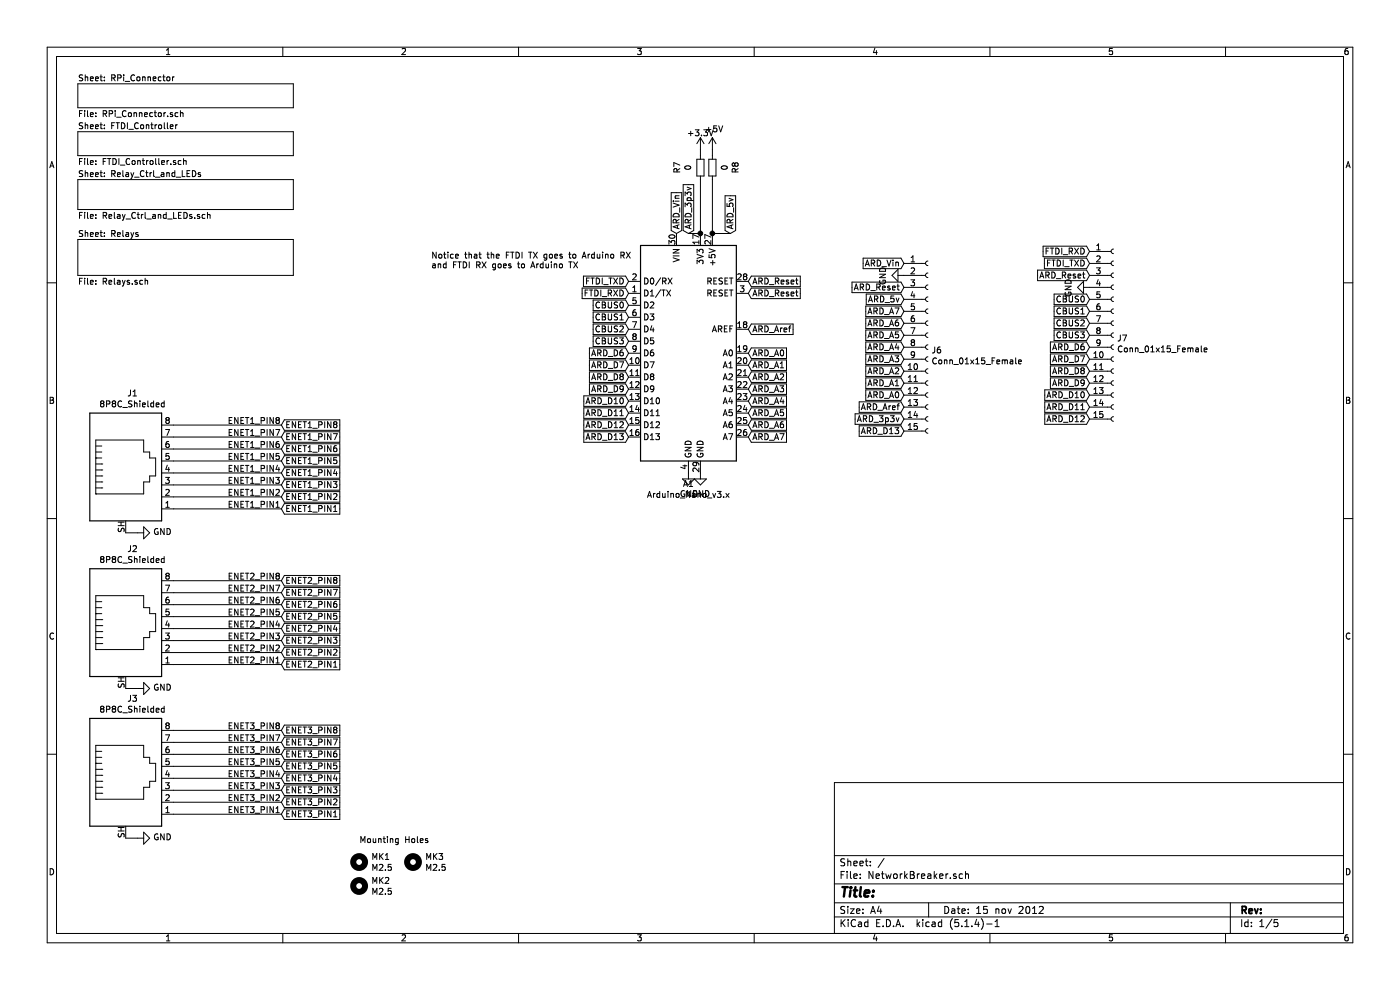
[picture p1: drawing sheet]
EESchema Schematic File Version 4
LIBS:NetworkBreaker-cache
EELAYER 30 0
EELAYER END
$Descr A4 11693 8268
encoding utf-8
Sheet 1 5
Title ""
Date "15 nov 2012"
Rev ""
Comp ""
Comment1 ""
Comment2 ""
Comment3 ""
Comment4 ""
$EndDescr
$Comp
L NetworkBreaker-rescue:Mounting_Hole-Mechanical MK1
U 1 1
P 3000 7200
F 0 "MK1" H 3100 7246 50  0000 L CNN
F 1 "M2.5" H 3100 7155 50  0000 L CNN
F 2 "MountingHole:MountingHole_2.7mm_M2.5" H 3000 7200 60  0001 C CNN
F 3 "" H 3000 7200 60  0001 C CNN
	1    3000 7200
	1    0    0    -1  
$EndComp
$Comp
L NetworkBreaker-rescue:Mounting_Hole-Mechanical MK3
U 1 1
P 3450 7200
F 0 "MK3" H 3550 7246 50  0000 L CNN
F 1 "M2.5" H 3550 7155 50  0000 L CNN
F 2 "MountingHole:MountingHole_2.7mm_M2.5" H 3450 7200 60  0001 C CNN
F 3 "" H 3450 7200 60  0001 C CNN
	1    3450 7200
	1    0    0    -1  
$EndComp
$Comp
L NetworkBreaker-rescue:Mounting_Hole-Mechanical MK2
U 1 1
P 3000 7400
F 0 "MK2" H 3100 7446 50  0000 L CNN
F 1 "M2.5" H 3100 7355 50  0000 L CNN
F 2 "MountingHole:MountingHole_2.7mm_M2.5" H 3000 7400 60  0001 C CNN
F 3 "" H 3000 7400 60  0001 C CNN
	1    3000 7400
	1    0    0    -1  
$EndComp
Text Notes 3000 7050 0    50   ~ 0
Mounting Holes
$Comp
L Connector:8P8C_Shielded J3
U 1 1
P 1050 6500
F 0 "J3" H 1107 7167 50  0000 C CNN
F 1 "8P8C_Shielded" H 1107 7076 50  0000 C CNN
F 2 "Connector_RJ:RJ45_Amphenol_RJHSE5380" V 1050 6525 50  0001 C CNN
F 3 "~" V 1050 6525 50  0001 C CNN
F 4 "C86575" H 1050 6500 50  0001 C CNN "LCSC"
	1    1050 6500
	1    0    0    -1  
$EndComp
$Comp
L Connector:8P8C_Shielded J1
U 1 1
P 1050 3950
F 0 "J1" H 1107 4617 50  0000 C CNN
F 1 "8P8C_Shielded" H 1107 4526 50  0000 C CNN
F 2 "Connector_RJ:RJ45_Amphenol_RJHSE5380" V 1050 3975 50  0001 C CNN
F 3 "~" V 1050 3975 50  0001 C CNN
F 4 "C86575" H 1050 3950 50  0001 C CNN "LCSC"
	1    1050 3950
	1    0    0    -1  
$EndComp
Wire Wire Line
	1450 6100 2350 6100
Text Label 1900 6100 0    50   ~ 0
ENET3_PIN8
Wire Wire Line
	1450 6200 2350 6200
Text Label 1900 6200 0    50   ~ 0
ENET3_PIN7
Wire Wire Line
	1450 6300 2350 6300
Text Label 1900 6300 0    50   ~ 0
ENET3_PIN6
Wire Wire Line
	1450 6400 2350 6400
Text Label 1900 6400 0    50   ~ 0
ENET3_PIN5
Wire Wire Line
	1450 6500 2350 6500
Text Label 1900 6500 0    50   ~ 0
ENET3_PIN4
Wire Wire Line
	1450 6600 2350 6600
Text Label 1900 6600 0    50   ~ 0
ENET3_PIN3
Wire Wire Line
	1450 6700 2350 6700
Text Label 1900 6700 0    50   ~ 0
ENET3_PIN2
Wire Wire Line
	1450 6800 2350 6800
Text Label 1900 6800 0    50   ~ 0
ENET3_PIN1
Wire Wire Line
	1450 3550 2350 3550
Text Label 1900 3550 0    50   ~ 0
ENET1_PIN8
Wire Wire Line
	1450 3650 2350 3650
Text Label 1900 3650 0    50   ~ 0
ENET1_PIN7
Wire Wire Line
	1450 3750 2350 3750
Text Label 1900 3750 0    50   ~ 0
ENET1_PIN6
Wire Wire Line
	1450 3850 2350 3850
Text Label 1900 3850 0    50   ~ 0
ENET1_PIN5
Wire Wire Line
	1450 3950 2350 3950
Text Label 1900 3950 0    50   ~ 0
ENET1_PIN4
Wire Wire Line
	1450 4050 2350 4050
Text Label 1900 4050 0    50   ~ 0
ENET1_PIN3
Wire Wire Line
	1450 4150 2350 4150
Text Label 1900 4150 0    50   ~ 0
ENET1_PIN2
Wire Wire Line
	1450 4250 2350 4250
Text Label 1900 4250 0    50   ~ 0
ENET1_PIN1
$Comp
L Connector:8P8C_Shielded J2
U 1 1
P 1050 5250
F 0 "J2" H 1107 5917 50  0000 C CNN
F 1 "8P8C_Shielded" H 1107 5826 50  0000 C CNN
F 2 "Connector_RJ:RJ45_Amphenol_RJHSE5380" V 1050 5275 50  0001 C CNN
F 3 "~" V 1050 5275 50  0001 C CNN
F 4 "C86575" H 1050 5250 50  0001 C CNN "LCSC"
	1    1050 5250
	1    0    0    -1  
$EndComp
Wire Wire Line
	1450 4850 2350 4850
Text Label 1900 4850 0    50   ~ 0
ENET2_PIN8
Wire Wire Line
	1450 4950 2350 4950
Text Label 1900 4950 0    50   ~ 0
ENET2_PIN7
Wire Wire Line
	1450 5050 2350 5050
Text Label 1900 5050 0    50   ~ 0
ENET2_PIN6
Wire Wire Line
	1450 5150 2350 5150
Text Label 1900 5150 0    50   ~ 0
ENET2_PIN5
Wire Wire Line
	1450 5250 2350 5250
Text Label 1900 5250 0    50   ~ 0
ENET2_PIN4
Wire Wire Line
	1450 5350 2350 5350
Text Label 1900 5350 0    50   ~ 0
ENET2_PIN3
Wire Wire Line
	1450 5450 2350 5450
Text Label 1900 5450 0    50   ~ 0
ENET2_PIN2
Wire Wire Line
	1450 5550 2350 5550
Text Label 1900 5550 0    50   ~ 0
ENET2_PIN1
$Sheet
S 650  700  1800 200 
U 5F60B892
F0 "RPi_Connector" 50
F1 "RPi_Connector.sch" 50
$EndSheet
$Sheet
S 650  1100 1800 200 
U 5F613284
F0 "FTDI_Controller" 50
F1 "FTDI_Controller.sch" 50
$EndSheet
$Comp
L power:GND #PWR01
U 1 1
P 1150 4450
F 0 "#PWR01" H 1150 4200 50  0001 C CNN
F 1 "GND" V 1155 4322 50  0000 R CNN
F 2 "" H 1150 4450 50  0001 C CNN
F 3 "" H 1150 4450 50  0001 C CNN
	1    1150 4450
	0    -1   -1   0   
$EndComp
$Comp
L power:GND #PWR02
U 1 1
P 1150 5750
F 0 "#PWR02" H 1150 5500 50  0001 C CNN
F 1 "GND" V 1155 5622 50  0000 R CNN
F 2 "" H 1150 5750 50  0001 C CNN
F 3 "" H 1150 5750 50  0001 C CNN
	1    1150 5750
	0    -1   -1   0   
$EndComp
$Comp
L power:GND #PWR03
U 1 1
P 1150 7000
F 0 "#PWR03" H 1150 6750 50  0001 C CNN
F 1 "GND" V 1155 6872 50  0000 R CNN
F 2 "" H 1150 7000 50  0001 C CNN
F 3 "" H 1150 7000 50  0001 C CNN
	1    1150 7000
	0    -1   -1   0   
$EndComp
Wire Wire Line
	1050 7000 1150 7000
Wire Wire Line
	1050 5750 1150 5750
Wire Wire Line
	1050 4450 1150 4450
$Sheet
S 650  1500 1800 250 
U 5F7D09FD
F0 "Relay_Ctrl_and_LEDs" 50
F1 "Relay_Ctrl_and_LEDs.sch" 50
$EndSheet
$Sheet
S 650  2000 1800 300 
U 5F7D0AA2
F0 "Relays" 50
F1 "Relays.sch" 50
$EndSheet
Text GLabel 2350 4850 2    50   Input ~ 0
ENET2_PIN8
Text GLabel 2350 4950 2    50   Input ~ 0
ENET2_PIN7
Text GLabel 2350 5050 2    50   Input ~ 0
ENET2_PIN6
Text GLabel 2350 5150 2    50   Input ~ 0
ENET2_PIN5
Text GLabel 2350 5250 2    50   Input ~ 0
ENET2_PIN4
Text GLabel 2350 5350 2    50   Input ~ 0
ENET2_PIN3
Text GLabel 2350 5450 2    50   Input ~ 0
ENET2_PIN2
Text GLabel 2350 5550 2    50   Input ~ 0
ENET2_PIN1
Text GLabel 2350 6100 2    50   Input ~ 0
ENET3_PIN8
Text GLabel 2350 6200 2    50   Input ~ 0
ENET3_PIN7
Text GLabel 2350 6300 2    50   Input ~ 0
ENET3_PIN6
Text GLabel 2350 6400 2    50   Input ~ 0
ENET3_PIN5
Text GLabel 2350 6500 2    50   Input ~ 0
ENET3_PIN4
Text GLabel 2350 6600 2    50   Input ~ 0
ENET3_PIN3
Text GLabel 2350 6700 2    50   Input ~ 0
ENET3_PIN2
Text GLabel 2350 6800 2    50   Input ~ 0
ENET3_PIN1
Text GLabel 2350 3550 2    50   Input ~ 0
ENET1_PIN8
Text GLabel 2350 3650 2    50   Input ~ 0
ENET1_PIN7
Text GLabel 2350 3750 2    50   Input ~ 0
ENET1_PIN6
Text GLabel 2350 3850 2    50   Input ~ 0
ENET1_PIN5
Text GLabel 2350 3950 2    50   Input ~ 0
ENET1_PIN4
Text GLabel 2350 4050 2    50   Input ~ 0
ENET1_PIN3
Text GLabel 2350 4150 2    50   Input ~ 0
ENET1_PIN2
Text GLabel 2350 4250 2    50   Input ~ 0
ENET1_PIN1
Text GLabel 5250 2750 0    50   Input ~ 0
CBUS2
Text GLabel 5250 2850 0    50   Input ~ 0
CBUS3
Text GLabel 5250 2650 0    50   Input ~ 0
CBUS1
Text GLabel 5250 2550 0    50   Input ~ 0
CBUS0
Text GLabel 5250 2450 0    50   Input ~ 0
FTDI_RXD
Text GLabel 5250 2350 0    50   Input ~ 0
FTDI_TXD
Text Notes 3600 2250 0    50   ~ 0
Notice that the FTDI TX goes to Arduino RX\nand FTDI RX goes to Arduino TX
$Comp
L power:+5V #PWR?
U 1 1
P 5950 1250
AR Path="/5F7D09FD/5F7FCE2A" Ref="#PWR?"  Part="1" 
AR Path="/5F7FCE2A" Ref="#PWR0113"  Part="1" 
F 0 "#PWR0113" H 5950 1100 50  0001 C CNN
F 1 "+5V" H 5965 1423 50  0000 C CNN
F 2 "" H 5950 1250 50  0001 C CNN
F 3 "" H 5950 1250 50  0001 C CNN
	1    5950 1250
	1    0    0    -1  
$EndComp
$Comp
L power:GND #PWR?
U 1 1
P 5750 3950
AR Path="/5F613284/5F7FE986" Ref="#PWR?"  Part="1" 
AR Path="/5F7FE986" Ref="#PWR0114"  Part="1" 
F 0 "#PWR0114" H 5750 3700 50  0001 C CNN
F 1 "GND" H 5755 3777 50  0000 C CNN
F 2 "" H 5750 3950 50  0001 C CNN
F 3 "" H 5750 3950 50  0001 C CNN
	1    5750 3950
	1    0    0    -1  
$EndComp
$Comp
L power:GND #PWR?
U 1 1
P 5850 3950
AR Path="/5F613284/5F7FE98C" Ref="#PWR?"  Part="1" 
AR Path="/5F7FE98C" Ref="#PWR0115"  Part="1" 
F 0 "#PWR0115" H 5850 3700 50  0001 C CNN
F 1 "GND" H 5855 3777 50  0000 C CNN
F 2 "" H 5850 3950 50  0001 C CNN
F 3 "" H 5850 3950 50  0001 C CNN
	1    5850 3950
	1    0    0    -1  
$EndComp
$Comp
L power:+3.3V #PWR0116
U 1 1
P 5850 1250
AR Path="/5F800829" Ref="#PWR0116"  Part="1" 
AR Path="/5F60B892/5F800829" Ref="#PWR?"  Part="1" 
F 0 "#PWR0116" H 5850 1100 50  0001 C CNN
F 1 "+3.3V" H 5850 1390 50  0000 C CNN
F 2 "" H 5850 1250 50  0000 C CNN
F 3 "" H 5850 1250 50  0000 C CNN
	1    5850 1250
	1    0    0    -1  
$EndComp
$Comp
L Device:R_Small R8
U 1 1
P 5950 1400
AR Path="/5F801848" Ref="R8"  Part="1" 
AR Path="/5F5DBEDA/5F801848" Ref="R?"  Part="1" 
AR Path="/5F7D09FD/5F801848" Ref="R?"  Part="1" 
F 0 "R8" V 5754 1400 50  0000 C CNN
F 1 "0" V 5845 1400 50  0000 C CNN
F 2 "Resistor_SMD:R_0805_2012Metric" H 5950 1400 50  0001 C CNN
F 3 "~" H 5950 1400 50  0001 C CNN
F 4 "C17477" V 5950 1400 50  0001 C CNN "LCSC"
	1    5950 1400
	-1   0    0    1   
$EndComp
$Comp
L Device:R_Small R7
U 1 1
P 5850 1400
AR Path="/5F8027BD" Ref="R7"  Part="1" 
AR Path="/5F5DBEDA/5F8027BD" Ref="R?"  Part="1" 
AR Path="/5F7D09FD/5F8027BD" Ref="R?"  Part="1" 
F 0 "R7" V 5654 1400 50  0000 C CNN
F 1 "0" V 5745 1400 50  0000 C CNN
F 2 "Resistor_SMD:R_0805_2012Metric" H 5850 1400 50  0001 C CNN
F 3 "~" H 5850 1400 50  0001 C CNN
F 4 "C17477" V 5850 1400 50  0001 C CNN "LCSC"
	1    5850 1400
	1    0    0    -1  
$EndComp
$Comp
L Connector:Conn_01x15_Female J6
U 1 1
P 7750 2900
F 0 "J6" H 7778 2876 50  0000 L CNN
F 1 "Conn_01x15_Female" H 7778 2785 50  0000 L CNN
F 2 "Connector_PinSocket_2.54mm:PinSocket_1x15_P2.54mm_Vertical" H 7750 2900 50  0001 C CNN
F 3 "~" H 7750 2900 50  0001 C CNN
	1    7750 2900
	1    0    0    -1  
$EndComp
Text GLabel 6250 2350 2    50   Input ~ 0
ARD_Reset
Text GLabel 6250 2450 2    50   Input ~ 0
ARD_Reset
Text GLabel 6250 2750 2    50   Input ~ 0
ARD_Aref
Text GLabel 6250 3050 2    50   Input ~ 0
ARD_A1
Text GLabel 6250 3150 2    50   Input ~ 0
ARD_A2
Text GLabel 6250 3250 2    50   Input ~ 0
ARD_A3
Text GLabel 6250 3350 2    50   Input ~ 0
ARD_A4
Text GLabel 6250 3450 2    50   Input ~ 0
ARD_A5
Text GLabel 6250 3550 2    50   Input ~ 0
ARD_A6
Text GLabel 6250 3650 2    50   Input ~ 0
ARD_A7
Text GLabel 6250 2950 2    50   Input ~ 0
ARD_A0
Text GLabel 5650 1950 1    50   Input ~ 0
ARD_Vin
Text GLabel 7550 2200 0    50   Input ~ 0
ARD_Vin
$Comp
L power:GND #PWR?
U 1 1
P 7550 2300
AR Path="/5F613284/5F808704" Ref="#PWR?"  Part="1" 
AR Path="/5F808704" Ref="#PWR0117"  Part="1" 
F 0 "#PWR0117" H 7550 2050 50  0001 C CNN
F 1 "GND" H 7555 2127 50  0000 C CNN
F 2 "" H 7550 2300 50  0001 C CNN
F 3 "" H 7550 2300 50  0001 C CNN
	1    7550 2300
	0    1    1    0   
$EndComp
Text GLabel 7550 2400 0    50   Input ~ 0
ARD_Reset
Text GLabel 6100 1950 1    50   Input ~ 0
ARD_5v
Text GLabel 5750 1950 1    50   Input ~ 0
ARD_3p3v
Text GLabel 7550 2500 0    50   Input ~ 0
ARD_5v
Text GLabel 7550 2600 0    50   Input ~ 0
ARD_A7
Text GLabel 7550 2700 0    50   Input ~ 0
ARD_A6
Text GLabel 7550 3200 0    50   Input ~ 0
ARD_A1
Text GLabel 7550 3100 0    50   Input ~ 0
ARD_A2
Text GLabel 7550 3000 0    50   Input ~ 0
ARD_A3
Text GLabel 7550 2900 0    50   Input ~ 0
ARD_A4
Text GLabel 7550 2800 0    50   Input ~ 0
ARD_A5
Text GLabel 7550 3300 0    50   Input ~ 0
ARD_A0
Text GLabel 7550 3400 0    50   Input ~ 0
ARD_Aref
Text GLabel 7550 3500 0    50   Input ~ 0
ARD_3p3v
Text GLabel 5250 3650 0    50   Input ~ 0
ARD_D13
$Comp
L MCU_Module:Arduino_Nano_v3.x A1
U 1 1
P 5750 2950
F 0 "A1" H 5750 1861 50  0000 C CNN
F 1 "Arduino_Nano_v3.x" H 5750 1770 50  0000 C CNN
F 2 "Module:Arduino_Nano" H 5900 2000 50  0001 L CNN
F 3 "http://www.mouser.com/pdfdocs/Gravitech_Arduino_Nano3_0.pdf" H 5750 1950 50  0001 C CNN
	1    5750 2950
	1    0    0    -1  
$EndComp
Text GLabel 5250 3550 0    50   Input ~ 0
ARD_D12
Text GLabel 5250 3450 0    50   Input ~ 0
ARD_D11
Text GLabel 5250 3350 0    50   Input ~ 0
ARD_D10
Text GLabel 5250 3250 0    50   Input ~ 0
ARD_D9
Text GLabel 5250 3150 0    50   Input ~ 0
ARD_D8
Text GLabel 5250 3050 0    50   Input ~ 0
ARD_D7
Text GLabel 5250 2950 0    50   Input ~ 0
ARD_D6
Text GLabel 7550 3600 0    50   Input ~ 0
ARD_D13
Text GLabel 9100 3500 0    50   Input ~ 0
ARD_D12
Text GLabel 9100 3400 0    50   Input ~ 0
ARD_D11
Text GLabel 9100 3300 0    50   Input ~ 0
ARD_D10
Text GLabel 9100 3200 0    50   Input ~ 0
ARD_D9
Text GLabel 9100 3100 0    50   Input ~ 0
ARD_D8
Text GLabel 9100 3000 0    50   Input ~ 0
ARD_D7
Text GLabel 9100 2900 0    50   Input ~ 0
ARD_D6
$Comp
L Connector:Conn_01x15_Female J7
U 1 1
P 9300 2800
F 0 "J7" H 9328 2776 50  0000 L CNN
F 1 "Conn_01x15_Female" H 9328 2685 50  0000 L CNN
F 2 "Connector_PinSocket_2.54mm:PinSocket_1x15_P2.54mm_Vertical" H 9300 2800 50  0001 C CNN
F 3 "~" H 9300 2800 50  0001 C CNN
	1    9300 2800
	1    0    0    -1  
$EndComp
Text GLabel 9100 2700 0    50   Input ~ 0
CBUS2
Text GLabel 9100 2800 0    50   Input ~ 0
CBUS3
Text GLabel 9100 2600 0    50   Input ~ 0
CBUS1
Text GLabel 9100 2500 0    50   Input ~ 0
CBUS0
Text GLabel 9100 2100 0    50   Input ~ 0
FTDI_RXD
Text GLabel 9100 2200 0    50   Input ~ 0
FTDI_TXD
Text GLabel 9100 2300 0    50   Input ~ 0
ARD_Reset
$Comp
L power:GND #PWR?
U 1 1
P 9100 2400
AR Path="/5F613284/5F81013E" Ref="#PWR?"  Part="1" 
AR Path="/5F81013E" Ref="#PWR0118"  Part="1" 
F 0 "#PWR0118" H 9100 2150 50  0001 C CNN
F 1 "GND" H 9105 2227 50  0000 C CNN
F 2 "" H 9100 2400 50  0001 C CNN
F 3 "" H 9100 2400 50  0001 C CNN
	1    9100 2400
	0    1    1    0   
$EndComp
Wire Wire Line
	5750 1950 5850 1950
Connection ~ 5850 1950
Wire Wire Line
	5950 1950 6100 1950
Connection ~ 5950 1950
Wire Wire Line
	5950 1300 5950 1250
Wire Wire Line
	5850 1300 5850 1250
Wire Wire Line
	5850 1500 5850 1950
Wire Wire Line
	5950 1500 5950 1950
$EndSCHEMATC
